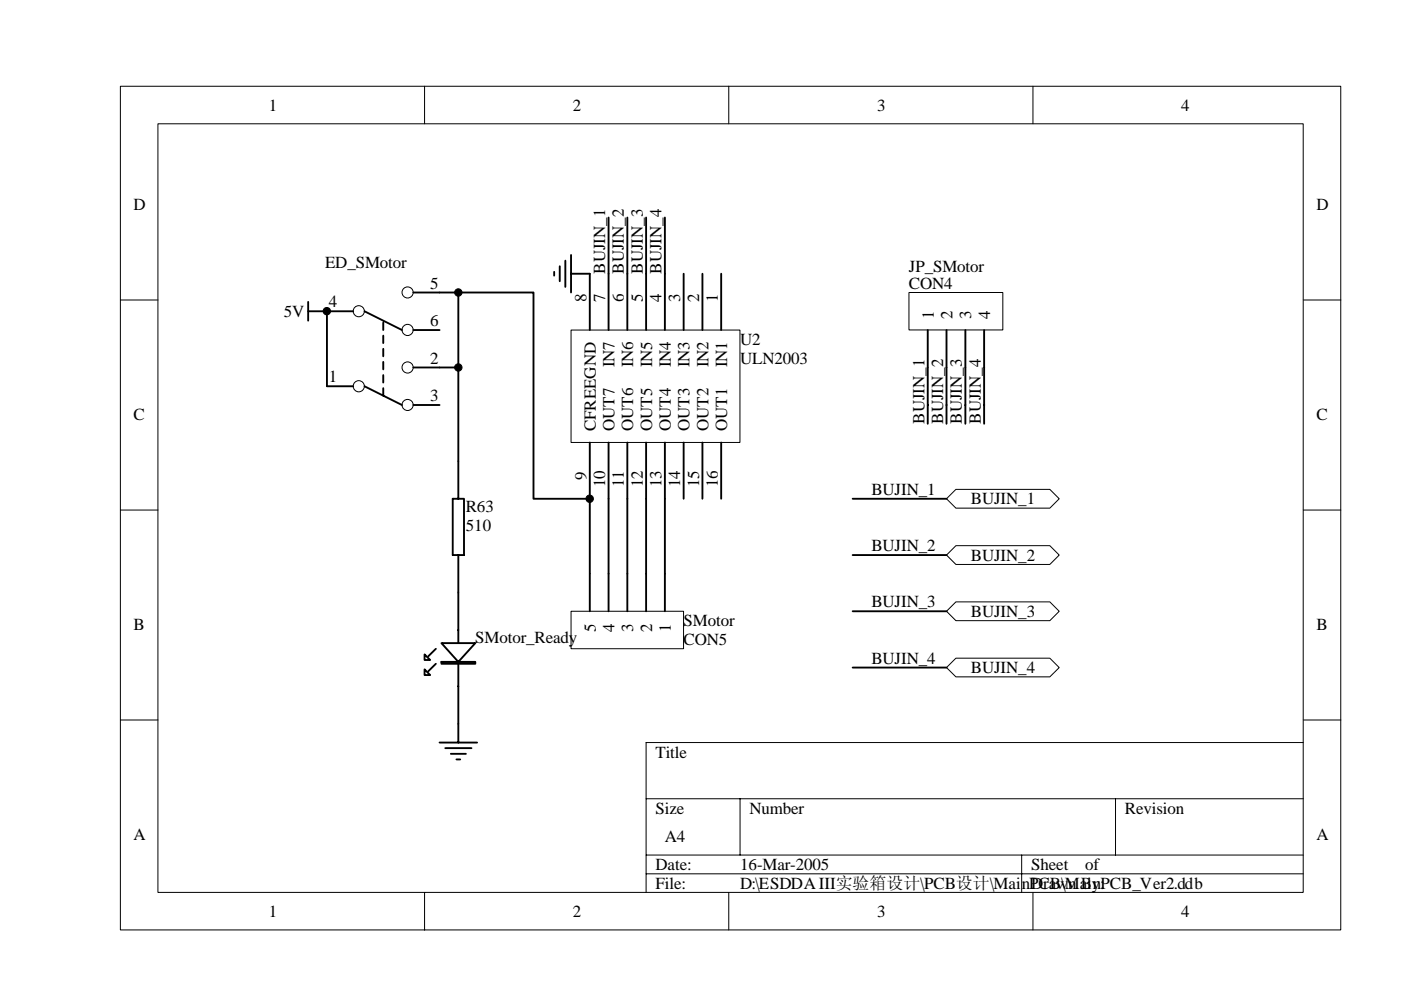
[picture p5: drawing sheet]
<svg xmlns="http://www.w3.org/2000/svg" width="297mm" height="210mm" viewBox="0 0 297 210" stroke-linecap="round" stroke-linejoin="round" font-family="sans-serif">
<g fill="none" stroke="#000" stroke-width=".21">
<path d="M25.5 18.3h258.8v178.9h-258.8zM90 18.3v7.9M154.5 18.3v7.9M219 18.3v7.9M33.5 26.2h242.8v163h-242.8zM25.5 63.6h8M276.3 63.6h8M25.5 108.1h8M276.3 108.1h8M25.5 152.7h8M276.3 152.7h8M276.3 157.4h-139.3v31.8"/>
<path d="M137 169.4h139.3M156.9 169.4v11.9M236.5 169.4v11.9M90 189.2v8M137 181.3h139.3M137 185.3h139.3M154.5 189.2v8M216.6 181.3v7.9M219 189.2v8"/>
</g>
<path d="M192.7 62h19.9v8h-19.9z" fill="#fff"/>
<path d="M192.7 62h19.9v8h-19.9z" fill="none" stroke="#000" stroke-width=".21"/>
<path d="M196.7 70v19.9M200.7 70v19.9M204.7 70v19.9M208.7 70v19.9" fill="none" stroke="#000" stroke-width=".4"/>
<g fill="#fff" stroke="#000" stroke-width=".21">
<path d="M202.7 103.8h19.9l2 1.9-2 2h-19.9l-2-2z" fill-rule="evenodd"/>
<path d="M202.7 115.7h19.9l2 2-2 2h-19.9l-2-2z" fill-rule="evenodd"/>
<path d="M202.7 127.6h19.9l2 2-2 2h-19.9l-2-2z" fill-rule="evenodd"/>
<path d="M202.7 139.6h19.9l2 1.9-2 2h-19.9l-2-2z" fill-rule="evenodd"/>
</g>
<path d="M180.8 105.7h19.9M180.8 117.7h19.9M180.8 129.6h19.9M180.8 141.5h19.9" fill="none" stroke="#000" stroke-width=".4"/>
<path d="M121.1 70h35.8v23.8h-35.8z" fill="#fff"/>
<path d="M121.1 70h35.8v23.8h-35.8z" fill="none" stroke="#000" stroke-width=".21"/>
<g fill="none" stroke="#000" stroke-width=".4">
<path d="M125 58v12M129 58v12M133 58v12M137 58v12M141 58v12M144.9 58v12M148.9 58v12M152.9 58v12M125 93.8v11.9M129 93.8v11.9M133 93.8v11.9M137 93.8v11.9"/>
<path d="M141 93.8v11.9M144.9 93.8v11.9M148.9 93.8v11.9M152.9 93.8v11.9"/>
</g>
<path d="M121.1 129.6h23.8v7.9h-23.8z" fill="#fff"/>
<g fill="none" stroke="#000" stroke-width=".21">
<path d="M121.1 129.6h23.8v7.9h-23.8z"/>
<circle cx="76.1" cy="66" r="1.18"/>
<circle cx="86.4" cy="70" r="1.18"/>
<circle cx="86.4" cy="77.9" r="1.18"/>
<circle cx="86.4" cy="62" r="1.18"/>
<circle cx="76.1" cy="81.9" r="1.18"/>
<circle cx="86.4" cy="85.9" r="1.18"/>
</g>
<g fill="none" stroke="#000" stroke-width=".4">
<path d="M117.5 57.6v.8M118.7 56.5v3.1M119.9 55.3v5.5M121.1 54.1v7.9M121.1 58h3.9M129 46.1v11.9M133 46.1v11.9M137 46.1v11.9M141 46.1v11.9M65.3 64v4M65.3 66h9.6M69.3 66v15.9h5.6"/>
<path d="M77.3 66l7.9 4M81.3 68.4v1.6M81.3 71.2v1.5M81.3 74v1.5M81.3 76.7v1.6M81.3 79.5v1.6M87.6 77.9h5.6M87.6 62h5.6M87.6 70h5.6M77.3 81.9l7.9 4M81.3 82.3v1.6M87.6 85.9h5.6"/>
<path d="M92.4 137.6l-1.6 1.5M97.2 125.6v27.9M125 121.6v8M129 121.6v8M133 121.6v8M137 121.6v8M141 121.6v8M92.4 140.7l-1.6 1.6"/>
</g>
<g fill="#fff" stroke="#000" stroke-width=".4">
<path d="M93.6 136.4h7.2l-3.6 3.9z"/>
<path d="M90 141.9l1.2 1.2h-1.2z"/>
<path d="M90 138.7l1.2 1.2h-1.2z"/>
<path d="M93.6 140.3v.4h7.2v-.4z" fill-rule="evenodd"/>
</g>
<g fill="none" stroke="#000" stroke-width=".4">
<path d="M93.2 77.9h4v27.8M93.2 62h19.9v43.7h11.9v15.9M97.2 62v15.9M96 105.7h2.4v12h-2.4zM97.2 117.7v7.9M129 105.7v15.9M133 105.7v15.9M137 105.7v15.9M141 105.7v15.9M93.2 157.4h8M94.4 158.6h5.6M95.6 159.8h3.2"/>
<path d="M97.2 153.5v3.9M96.8 161h.8"/>
</g>
<g fill="#000" stroke="#000" stroke-width=".21">
<circle cx="69.3" cy="66" r=".78"/>
<circle cx="97.2" cy="62" r=".78"/>
<circle cx="97.2" cy="77.9" r=".78"/>
<circle cx="125" cy="105.7" r=".78"/>
</g>
<g font-size="3.6">
<text x="57" y="23.5">1</text>
<text x="121.5" y="23.5">2</text>
<text x="186" y="23.5">3</text>
<text x="250.4" y="23.5">4</text>
<text x="28.3" y="44.5">D</text>
<text x="279.1" y="44.5">D</text>
<text x="68.9" y="56.9">ED_SMotor</text>
<text x="128.3" y="58" transform="rotate(-90 128.3 58)">BUJIN_1</text>
<text x="132.3" y="58" transform="rotate(-90 132.3 58)">BUJIN_2</text>
<text x="136.3" y="58" transform="rotate(-90 136.3 58)">BUJIN_3</text>
<text x="140.2" y="58" transform="rotate(-90 140.2 58)">BUJIN_4</text>
<text x="192.7" y="57.6">JP_SMotor</text>
<text x="69.7" y="65.2">4</text>
<text x="91.2" y="61.2">5</text>
<text x="124.3" y="64" transform="rotate(-90 124.3 64)">8</text>
<text x="128.3" y="64" transform="rotate(-90 128.3 64)">7</text>
<text x="132.3" y="64" transform="rotate(-90 132.3 64)">6</text>
<text x="136.3" y="64" transform="rotate(-90 136.3 64)">5</text>
<text x="140.2" y="64" transform="rotate(-90 140.2 64)">4</text>
<text x="144.2" y="64" transform="rotate(-90 144.2 64)">3</text>
<text x="148.2" y="64" transform="rotate(-90 148.2 64)">2</text>
<text x="152.2" y="64" transform="rotate(-90 152.2 64)">1</text>
<text x="192.7" y="61.2">CON4</text>
<text x="60.2" y="67.2">5V</text>
<text x="91.2" y="69.2">6</text>
<text x="198" y="67.6" transform="rotate(-90 198 67.6)">1</text>
<text x="201.9" y="67.6" transform="rotate(-90 201.9 67.6)">2</text>
<text x="205.9" y="67.6" transform="rotate(-90 205.9 67.6)">3</text>
<text x="209.9" y="67.6" transform="rotate(-90 209.9 67.6)">4</text>
<text x="91.2" y="77.1">2</text>
<text x="130.3" y="77.9" transform="rotate(-90 130.3 77.9)">IN7</text>
<text x="134.3" y="77.9" transform="rotate(-90 134.3 77.9)">IN6</text>
<text x="138.3" y="77.9" transform="rotate(-90 138.3 77.9)">IN5</text>
<text x="142.2" y="77.9" transform="rotate(-90 142.2 77.9)">IN4</text>
<text x="146.2" y="77.9" transform="rotate(-90 146.2 77.9)">IN3</text>
<text x="150.2" y="77.9" transform="rotate(-90 150.2 77.9)">IN2</text>
<text x="154.2" y="77.9" transform="rotate(-90 154.2 77.9)">IN1</text>
<text x="156.9" y="73.2">U2</text>
<text x="156.9" y="77.1">ULN2003</text>
<text x="69.7" y="81.1">1</text>
<text x="28.3" y="89">C</text>
<text x="91.2" y="85.1">3</text>
<text x="196" y="89.9" transform="rotate(-90 196 89.9)">BUJIN_1</text>
<text x="200" y="89.9" transform="rotate(-90 200 89.9)">BUJIN_2</text>
<text x="203.9" y="89.9" transform="rotate(-90 203.9 89.9)">BUJIN_3</text>
<text x="207.9" y="89.9" transform="rotate(-90 207.9 89.9)">BUJIN_4</text>
<text x="279.1" y="89">C</text>
<text x="126.3" y="91.4" transform="rotate(-90 126.3 91.4)">CFREEGND</text>
<text x="130.3" y="91.4" transform="rotate(-90 130.3 91.4)">OUT7</text>
<text x="134.3" y="91.4" transform="rotate(-90 134.3 91.4)">OUT6</text>
<text x="138.3" y="91.4" transform="rotate(-90 138.3 91.4)">OUT5</text>
<text x="142.2" y="91.4" transform="rotate(-90 142.2 91.4)">OUT4</text>
<text x="146.2" y="91.4" transform="rotate(-90 146.2 91.4)">OUT3</text>
<text x="150.2" y="91.4" transform="rotate(-90 150.2 91.4)">OUT2</text>
<text x="154.2" y="91.4" transform="rotate(-90 154.2 91.4)">OUT1</text>
<text x="124.3" y="101.8" transform="rotate(-90 124.3 101.8)">9</text>
<text x="128.3" y="103.4" transform="rotate(-90 128.3 103.4)">10</text>
<text x="132.3" y="103.4" transform="rotate(-90 132.3 103.4)">11</text>
<text x="136.3" y="103.4" transform="rotate(-90 136.3 103.4)">12</text>
<text x="140.2" y="103.4" transform="rotate(-90 140.2 103.4)">13</text>
<text x="144.2" y="103.4" transform="rotate(-90 144.2 103.4)">14</text>
<text x="148.2" y="103.4" transform="rotate(-90 148.2 103.4)">15</text>
<text x="152.2" y="103.4" transform="rotate(-90 152.2 103.4)">16</text>
<text x="184.8" y="104.9">BUJIN_1</text>
<text x="205.9" y="106.9">BUJIN_1</text>
<text x="98.8" y="108.5">R63</text>
<text x="98.8" y="112.5">510</text>
<text x="184.8" y="116.9">BUJIN_2</text>
<text x="205.9" y="118.9">BUJIN_2</text>
<text x="184.8" y="128.8">BUJIN_3</text>
<text x="205.9" y="130.8">BUJIN_3</text>
<text x="28.3" y="133.6">B</text>
<text x="100.8" y="136.4">SMotor_Ready</text>
<text x="126.3" y="134" transform="rotate(-90 126.3 134)">5</text>
<text x="130.3" y="134" transform="rotate(-90 130.3 134)">4</text>
<text x="134.3" y="134" transform="rotate(-90 134.3 134)">3</text>
<text x="138.3" y="134" transform="rotate(-90 138.3 134)">2</text>
<text x="142.2" y="134" transform="rotate(-90 142.2 134)">1</text>
<text x="144.9" y="132.8">SMotor</text>
<text x="144.9" y="136.8">CON5</text>
<text x="279.1" y="133.6">B</text>
<text x="184.8" y="140.7">BUJIN_4</text>
<text x="205.9" y="142.7">BUJIN_4</text>
<text x="139" y="160.6">Title</text>
<text x="139" y="172.5">Size</text>
<text x="158.9" y="172.5">Number</text>
<text x="238.5" y="172.5">Revision</text>
<text x="28.3" y="178.1">A</text>
<text x="141" y="178.5">A4</text>
<text x="279.1" y="178.1">A</text>
<text x="139" y="184.5">Date:</text>
<text x="156.9" y="184.5">16-Mar-2005</text>
<text x="218.6" y="184.5">Sheet</text>
<text x="230.1" y="184.5">of</text>
<text x="139" y="188.4">File:</text>
<text x="156.9" y="188.4">D:\ESDDA III实验箱设计\PCB设计\MainPCB\MainPCB_Ver2.ddb</text>
<text x="218.6" y="188.4">Drawn By:</text>
<text x="57" y="194.4">1</text>
<text x="121.5" y="194.4">2</text>
<text x="186" y="194.4">3</text>
<text x="250.4" y="194.4">4</text>
</g>
</svg>
